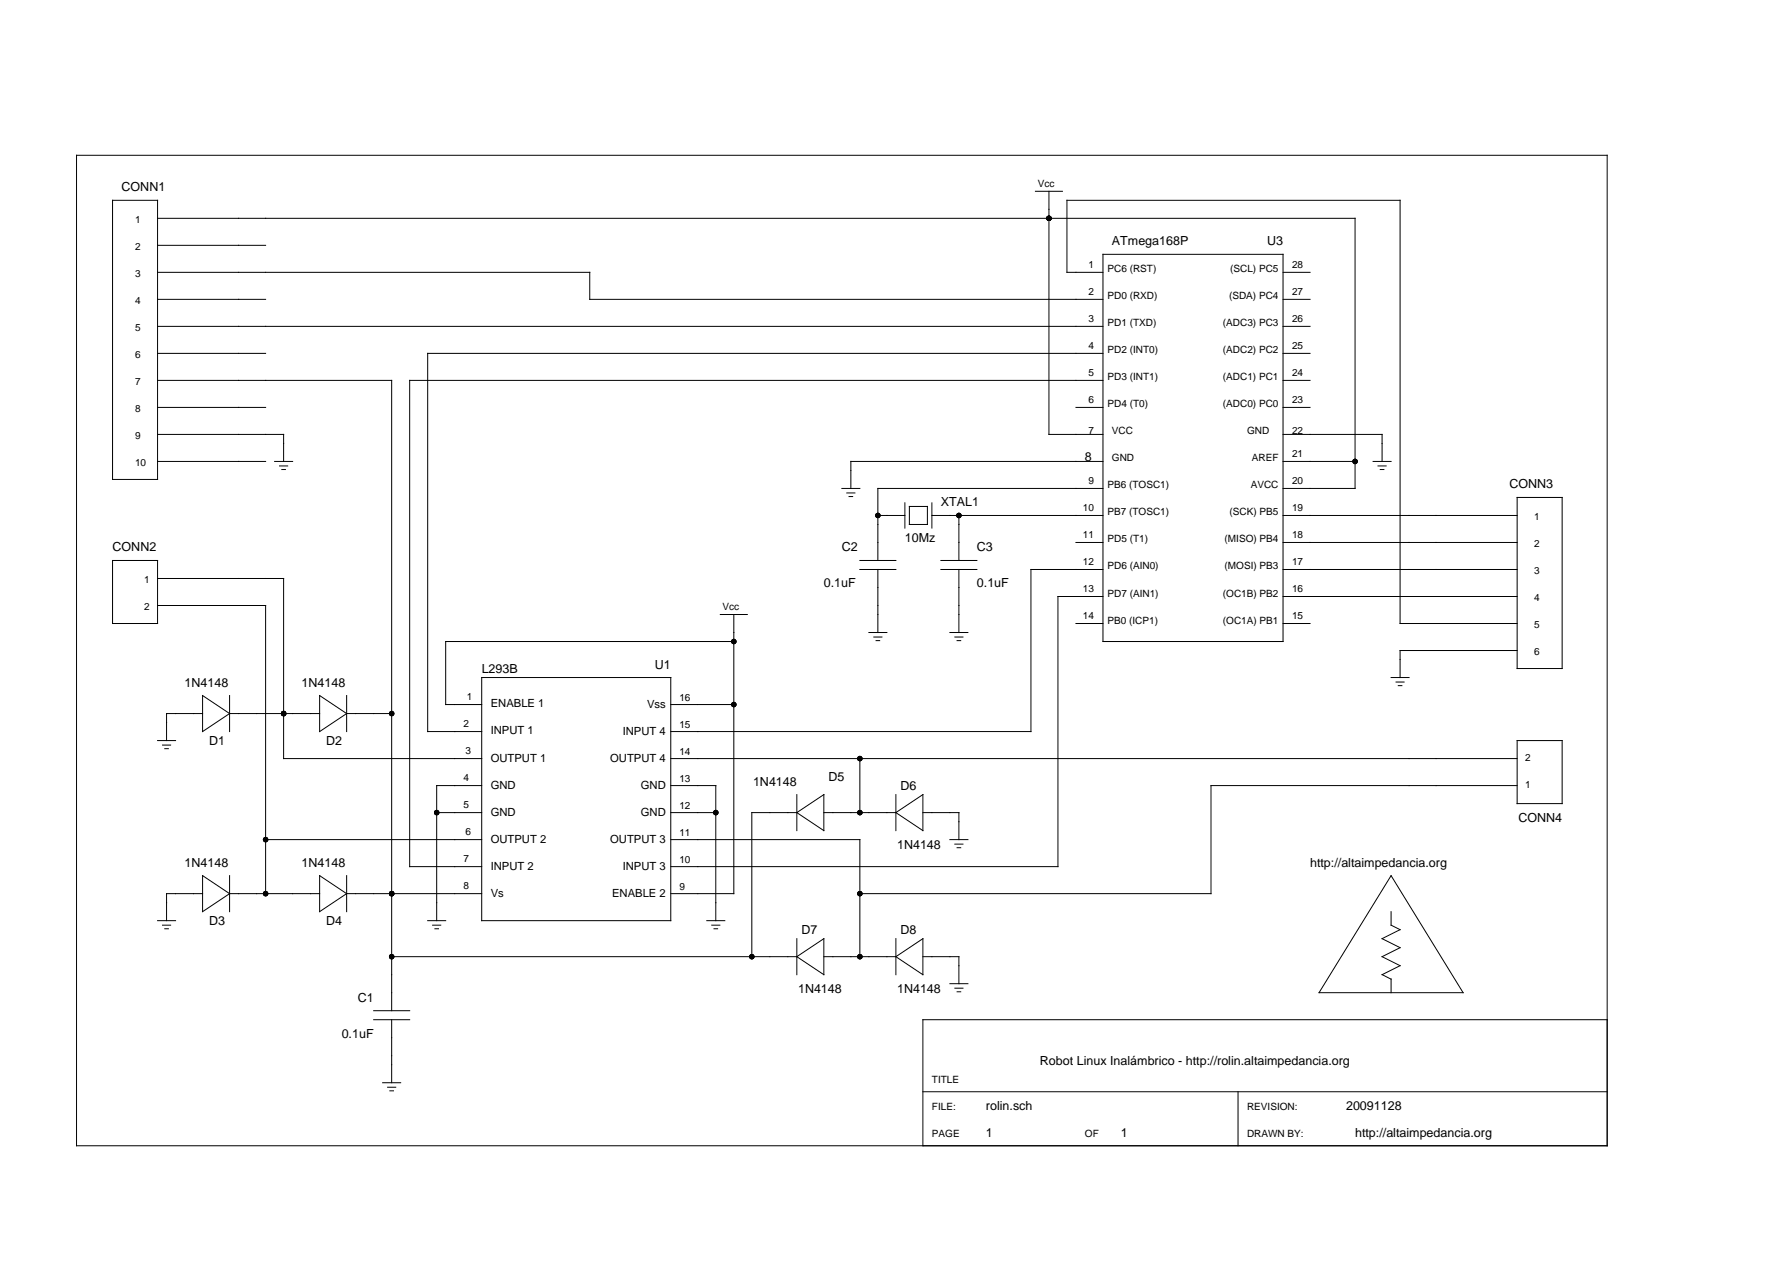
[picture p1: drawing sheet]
<svg xmlns="http://www.w3.org/2000/svg" width="297mm" height="210mm" viewBox="0 0 297 210" stroke-linecap="round" stroke-linejoin="round" font-family="sans-serif">
<g fill="none" stroke="#000" stroke-width=".17">
<path d="M12.7 25.8h254v164.3h-254zM18.7 33.2h7.4v46.4h-7.4zM26.1 36.2h198.8v44.8h-12M171.8 31.7h4.5M174.1 31.7v40.4h8.9M26.1 40.7h18M26.1 49.7h18M26.1 45.2h71.8v4.5h85.1M26.1 58.6h18M26.1 54.2h156.9M183 58.6h-112v62.8h8.9M183 45.2h-5.9v-12h55.2v70.3h19.5"/>
<path d="M183 42.2h29.9v64.2h-29.9zM212.9 49.7h4.5M212.9 58.6h4.5M212.9 45.2h4.5M212.9 54.2h4.5M26.1 67.6h18M26.1 63.1h38.9v104.6M26.1 76.6h18M26.1 72.1h21v4.5M45.6 76.6h3M46.4 77.3h1.3M46.8 77.9h.6"/>
<path d="M178.5 67.6h4.5M183 63.1h-115v80.7h11.9M183 76.6h-41.8v4.4M212.9 67.6h4.5M212.9 63.1h4.5M212.9 76.6h12M212.9 72.1h16.4v4.5M227.9 76.6h2.9M228.7 77.3h1.3M229 77.9h.6M18.7 93h7.4v10.5h-7.4zM26.1 96h21v29.9h32.8"/>
<path d="M139.7 81h3M140.5 81.8h1.4M140.9 82.4h.6M142.7 94.5h6M142.7 93h6M145.7 85.5h4.5M145.7 94.5v10.5M150.2 83.4v4.2M150.9 84h3v3h-3zM154.6 85.5h28.4M154.6 83.4v4.2M156.1 94.5h6"/>
<path d="M156.1 93h6M159.1 85.5v7.5M159.1 94.5v10.5M178.5 90h4.5M183 81h-37.3v12M183 94.5h-11.9v26.9h-59.8M183 99h-7.4v44.8h-64.3M212.9 85.5h38.9M212.9 90h38.9M212.9 94.5h38.9M212.9 99h38.9M251.8 82.5h7.4v28.4h-7.4z"/>
<path d="M26.1 100.5h18v47.8M33.6 118.4h-6v4.5M33.6 115.4l4.5 3-4.5 3zM38.1 118.4h14.9M38.1 115.4v6M53 115.4l4.5 3-4.5 3zM57.5 118.4h7.5M57.5 115.4v6M79.9 112.4h31.4v40.4h-31.4zM111.3 116.9h10.5M119.5 102h4.5M121.8 106.4h-47.8v10.5h5.9"/>
<path d="M121.8 102v46.3h-10.5M144.2 105h3M145 105.7h1.3M145.4 106.3h.6M157.6 105h3M158.5 105.7h1.3M158.8 106.3h.6M178.5 103.5h4.5M212.9 103.5h4.5M230.8 112.4h3M231.7 113.2h1.3M232 113.8h.6"/>
<path d="M251.8 107.9h-19.5v4.5M26.1 122.9h3M27 123.6h1.3M27.3 124.2h.6M44.1 139.3h35.8M72.5 134.8h7.4M79.9 130.4h-7.4v22.4M111.3 125.9h140.5M111.3 130.4h7.5v22.4M111.3 134.8h7.5M111.3 139.3h31.4v19.4M132.2 134.8h-7.4v23.9"/>
<path d="M132.2 134.8l4.5-3v6zM132.2 131.8v6M136.7 134.8h12M142.7 125.9v8.9M148.7 134.8l4.4-3v6zM148.7 131.8v6M153.1 134.8h6v4.5M157.6 139.3h3M251.8 130.4h-50.8v17.9h-58.3M251.8 122.9h7.4v10.4h-7.4zM26.1 152.8h3M27 153.5h1.3"/>
<path d="M27.3 154.1h.6M33.6 148.3h-6v4.5M33.6 145.3l4.5 3-4.5 3zM38.1 148.3h14.9M38.1 145.3v6M53 145.3l4.5 3-4.5 3zM57.5 148.3h22.4M57.5 145.3v6M65 158.7h67.2M71 152.8h3M71.8 153.5h1.3M72.2 154.1h.6"/>
<path d="M117.3 152.8h3M118.1 153.5h1.4M118.5 154.1h.6M132.2 158.7l4.5-2.9v5.9zM132.2 155.8v5.9M136.7 158.7h12M148.7 158.7l4.4-2.9v5.9zM148.7 155.8v5.9M153.1 158.7h6v4.5M158.5 140.1h1.3M158.8 140.7h.6M230.8 145.3l12 19.4h-23.9z"/>
<path d="M230.8 151.3v2.2l1.5 .8-3 1.5 3 1.4-3 1.5 3 1.5-3 1.5 1.5 .8v2.2M62 169.2h6M62 167.7h6M63.5 179.7h3M65 169.2v10.5M157.6 163.2h3M158.5 164h1.3M158.8 164.6h.6M266.7 169.2h-113.6v20.9M64.3 180.4h1.4M64.7 181h.6M153.1 181.2h113.6"/>
<path d="M205.4 181.2v8.9"/>
</g>
<g fill="#000">
<circle cx="174.1" cy="36.2" r=".45"/>
<circle cx="224.9" cy="76.6" r=".45"/>
<circle cx="145.7" cy="85.5" r=".45"/>
<circle cx="159.1" cy="85.5" r=".45"/>
<circle cx="47.1" cy="118.4" r=".45"/>
<circle cx="65" cy="118.4" r=".45"/>
<circle cx="121.8" cy="116.9" r=".45"/>
<circle cx="121.8" cy="106.4" r=".45"/>
<circle cx="44.1" cy="139.3" r=".45"/>
<circle cx="72.5" cy="134.8" r=".45"/>
<circle cx="118.8" cy="134.8" r=".45"/>
<circle cx="142.7" cy="134.8" r=".45"/>
<circle cx="142.7" cy="125.9" r=".45"/>
<circle cx="44.1" cy="148.3" r=".45"/>
<circle cx="65" cy="158.7" r=".45"/>
<circle cx="65" cy="148.3" r=".45"/>
<circle cx="124.8" cy="158.7" r=".45"/>
<circle cx="142.7" cy="158.7" r=".45"/>
<circle cx="142.7" cy="148.3" r=".45"/>
</g>
<g font-size="2.1">
<text x="20.2" y="31.7">CONN1</text>
<text x="184.5" y="40.7">ATmega168P</text>
<text x="210.3" y="40.7">U3</text>
<text x="180" y="76.6">8</text>
<text x="250.5" y="81">CONN3</text>
<text x="156.1" y="84">XTAL1</text>
<text x="18.7" y="91.5">CONN2</text>
<text x="139.7" y="91.5">C2</text>
<text x="150.2" y="90">10Mz</text>
<text x="162.1" y="91.5">C3</text>
<text x="136.7" y="97.5">0.1uF</text>
<text x="162.1" y="97.5">0.1uF</text>
<text x="30.6" y="113.9">1N4148</text>
<text x="50.1" y="113.9">1N4148</text>
<text x="79.9" y="111.7">L293B</text>
<text x="108.7" y="110.9">U1</text>
<text x="34.7" y="123.7">D1</text>
<text x="54.1" y="123.7">D2</text>
<text x="125" y="130.4">1N4148</text>
<text x="137.5" y="129.6">D5</text>
<text x="149.4" y="131.1">D6</text>
<text x="252" y="136.4">CONN4</text>
<text x="30.6" y="143.8">1N4148</text>
<text x="50.1" y="143.8">1N4148</text>
<text x="148.9" y="140.8">1N4148</text>
<text x="217.4" y="143.8">http://altaimpedancia.org</text>
<text x="34.7" y="153.5">D3</text>
<text x="54.1" y="153.5">D4</text>
<text x="133" y="155">D7</text>
<text x="149.4" y="155">D8</text>
<text x="59.4" y="166.2">C1</text>
<text x="132.4" y="164.7">1N4148</text>
<text x="148.9" y="164.7">1N4148</text>
<text x="56.7" y="172.2">0.1uF</text>
<text x="172.6" y="176.7">Robot Linux Inalámbrico - http://rolin.altaimpedancia.org</text>
<text x="163.6" y="184.1">rolin.sch</text>
<text x="223.4" y="184.1">20091128</text>
<text x="163.6" y="188.6">1</text>
<text x="186" y="188.6">1</text>
<text x="224.9" y="188.6">http://altaimpedancia.org</text>
</g>
<g font-size="1.9">
<text x="81.4" y="117.4">ENABLE 1</text>
<text x="107.4" y="117.5">Vss</text>
<text x="81.4" y="121.9">INPUT 1</text>
<text x="103.3" y="122">INPUT 4</text>
<text x="81.4" y="130.8">GND</text>
<text x="81.4" y="126.4">OUTPUT 1</text>
<text x="101.3" y="126.4">OUTPUT 4</text>
<text x="106.3" y="130.9">GND</text>
<text x="81.4" y="135.3">GND</text>
<text x="106.3" y="135.4">GND</text>
<text x="81.4" y="139.8">OUTPUT 2</text>
<text x="101.3" y="139.9">OUTPUT 3</text>
<text x="81.4" y="144.3">INPUT 2</text>
<text x="81.4" y="148.8">Vs</text>
<text x="101.6" y="148.9">ENABLE 2</text>
<text x="103.3" y="144.4">INPUT 3</text>
</g>
<g font-size="1.7">
<text x="172.2" y="31">Vcc</text>
<text x="22.4" y="41.5">2</text>
<text x="22.4" y="37">1</text>
<text x="22.4" y="45.9">3</text>
<text x="180.6" y="44.4">1</text>
<text x="183.8" y="45.2">PC6 (RST)</text>
<text x="204.1" y="45.2">(SCL) PC5</text>
<text x="214.4" y="44.4">28</text>
<text x="22.4" y="50.4">4</text>
<text x="180.6" y="48.9">2</text>
<text x="180.6" y="53.4">3</text>
<text x="183.8" y="49.7">PD0 (RXD)</text>
<text x="204" y="49.7">(SDA) PC4</text>
<text x="214.4" y="53.4">26</text>
<text x="214.4" y="48.9">27</text>
<text x="22.4" y="59.4">6</text>
<text x="22.4" y="54.9">5</text>
<text x="180.6" y="57.9">4</text>
<text x="183.8" y="54.2">PD1 (TXD)</text>
<text x="183.8" y="58.6">PD2 (INT0)</text>
<text x="202.9" y="58.6">(ADC2) PC2</text>
<text x="202.9" y="54.2">(ADC3) PC3</text>
<text x="214.4" y="57.9">25</text>
<text x="22.4" y="63.9">7</text>
<text x="180.6" y="62.4">5</text>
<text x="183.8" y="63.1">PD3 (INT1)</text>
<text x="202.9" y="63.1">(ADC1) PC1</text>
<text x="214.4" y="62.4">24</text>
<text x="22.4" y="68.3">8</text>
<text x="180.6" y="66.9">6</text>
<text x="183.8" y="67.6">PD4 (T0)</text>
<text x="202.9" y="67.6">(ADC0) PC0</text>
<text x="214.4" y="66.9">23</text>
<text x="22.4" y="77.3">10</text>
<text x="22.4" y="72.8">9</text>
<text x="180.6" y="72.1">7</text>
<text x="184.5" y="76.6">GND</text>
<text x="184.5" y="72.1">VCC</text>
<text x="206.9" y="72.1">GND</text>
<text x="207.7" y="76.6">AREF</text>
<text x="214.4" y="75.8">21</text>
<text x="214.4" y="72.1">22</text>
<text x="180.6" y="80.3">9</text>
<text x="183.8" y="81">PB6 (TOSC1)</text>
<text x="207.6" y="81">AVCC</text>
<text x="214.4" y="80.3">20</text>
<text x="179.7" y="84.8">10</text>
<text x="179.7" y="89.3">11</text>
<text x="183.8" y="85.5">PB7 (TOSC1)</text>
<text x="204" y="85.5">(SCK) PB5</text>
<text x="214.4" y="89.3">18</text>
<text x="214.4" y="84.8">19</text>
<text x="254.6" y="86.3">1</text>
<text x="179.7" y="93.7">12</text>
<text x="183.8" y="90">PD5 (T1)</text>
<text x="183.8" y="94.5">PD6 (AIN0)</text>
<text x="203.2" y="94.5">(MOSI) PB3</text>
<text x="203.2" y="90">(MISO) PB4</text>
<text x="214.4" y="93.7">17</text>
<text x="254.6" y="90.8">2</text>
<text x="254.6" y="95.2">3</text>
<text x="23.9" y="101.2">2</text>
<text x="23.9" y="96.7">1</text>
<text x="119.9" y="101.2">Vcc</text>
<text x="179.7" y="98.2">13</text>
<text x="183.8" y="99">PD7 (AIN1)</text>
<text x="202.9" y="99">(OC1B) PB2</text>
<text x="214.4" y="98.2">16</text>
<text x="254.6" y="99.7">4</text>
<text x="179.7" y="102.7">14</text>
<text x="183.8" y="103.5">PB0 (ICP1)</text>
<text x="202.9" y="103.5">(OC1A) PB1</text>
<text x="214.4" y="102.7">15</text>
<text x="254.6" y="104.2">5</text>
<text x="254.6" y="108.7">6</text>
<text x="77.5" y="116.2">1</text>
<text x="112.7" y="116.2">16</text>
<text x="76.9" y="120.6">2</text>
<text x="77.2" y="125.1">3</text>
<text x="112.7" y="120.7">15</text>
<text x="112.7" y="125.2">14</text>
<text x="76.9" y="129.6">4</text>
<text x="112.7" y="129.7">13</text>
<text x="253.1" y="126.3">2</text>
<text x="253.1" y="130.8">1</text>
<text x="76.9" y="134.1">5</text>
<text x="112.7" y="134.2">12</text>
<text x="76.9" y="143.1">7</text>
<text x="77.2" y="138.6">6</text>
<text x="112.7" y="138.6">11</text>
<text x="112.7" y="143.1">10</text>
<text x="76.9" y="147.5">8</text>
<text x="112.7" y="147.6">9</text>
<text x="154.6" y="179.7">TITLE</text>
<text x="154.6" y="184.1">FILE:</text>
<text x="206.9" y="184.1">REVISION:</text>
<text x="154.6" y="188.6">PAGE</text>
<text x="180" y="188.6">OF</text>
<text x="206.9" y="188.6">DRAWN BY:</text>
</g>
</svg>
